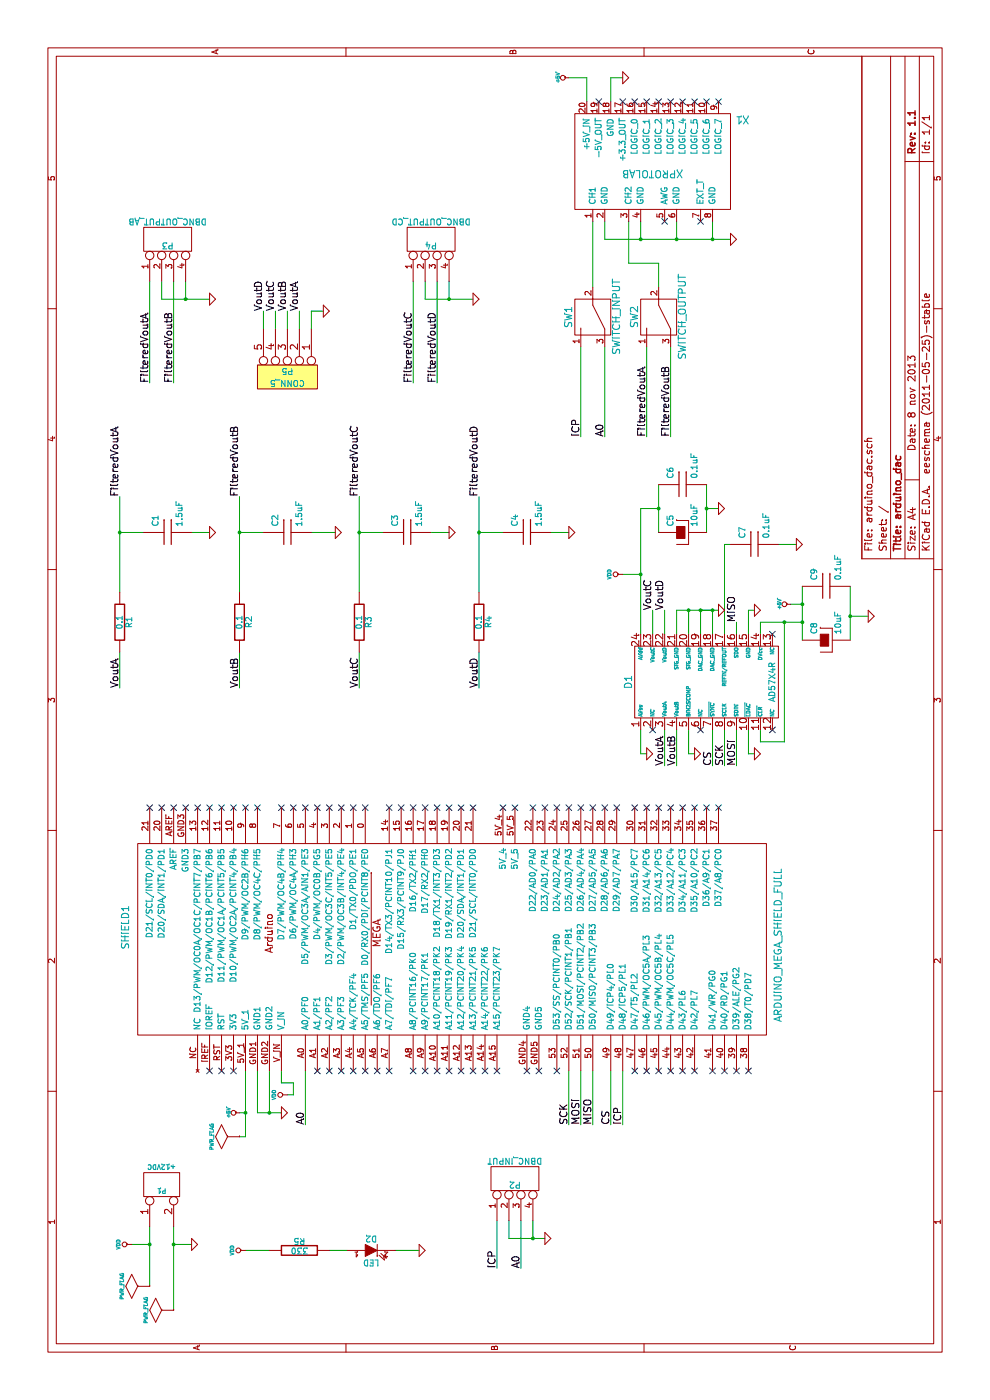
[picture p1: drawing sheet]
EESchema Schematic File Version 2  date Fri 08 Nov 2013 12:42:02 PM EST
LIBS:power
LIBS:device
LIBS:transistors
LIBS:conn
LIBS:linear
LIBS:regul
LIBS:74xx
LIBS:cmos4000
LIBS:adc-dac
LIBS:memory
LIBS:xilinx
LIBS:special
LIBS:microcontrollers
LIBS:dsp
LIBS:microchip
LIBS:analog_switches
LIBS:motorola
LIBS:texas
LIBS:intel
LIBS:audio
LIBS:interface
LIBS:digital-audio
LIBS:philips
LIBS:display
LIBS:cypress
LIBS:siliconi
LIBS:opto
LIBS:atmel
LIBS:contrib
LIBS:valves
LIBS:arduino_dac
LIBS:arduino_dac-cache
EELAYER 25  0
EELAYER END
$Descr A4 11700 8267
encoding utf-8
Sheet 1 1
Title "arduino_dac"
Date "8 nov 2013"
Rev "1.1"
Comp ""
Comment1 ""
Comment2 ""
Comment3 ""
Comment4 ""
$EndDescr
Text Label 9100 2200 0    60   ~ 0
VoutD
Text Label 9100 2300 0    60   ~ 0
VoutC
Text Label 9100 2400 0    60   ~ 0
VoutB
Wire Wire Line
	8950 2200 9100 2200
Wire Wire Line
	8950 2400 9100 2400
Wire Wire Line
	9100 2700 9100 2600
Wire Wire Line
	9100 2600 8950 2600
Wire Wire Line
	8800 5050 8050 5050
Wire Wire Line
	8800 5400 8050 5400
Wire Wire Line
	9300 4950 9850 4950
Wire Wire Line
	1250 2750 1250 2900
Wire Wire Line
	11050 4750 11050 4900
Wire Wire Line
	11050 4900 10850 4900
Connection ~ 9700 5950
Wire Wire Line
	9850 5950 9700 5950
Connection ~ 9700 5350
Wire Wire Line
	9850 5350 9700 5350
Wire Wire Line
	9350 3650 8500 3650
Wire Wire Line
	9350 1450 8500 1450
Connection ~ 9200 3750
Wire Wire Line
	9350 3750 9200 3750
Wire Wire Line
	9200 3950 9200 3550
Wire Wire Line
	9200 3550 9350 3550
Connection ~ 7250 4000
Wire Wire Line
	6750 4000 7550 4000
Connection ~ 7250 2000
Wire Wire Line
	6750 2000 7550 2000
Wire Wire Line
	6250 4000 5950 4000
Wire Wire Line
	6250 2000 5950 2000
Wire Wire Line
	7250 4200 7250 4000
Wire Wire Line
	7250 2200 7250 2000
Wire Wire Line
	7250 4750 7250 4600
Wire Wire Line
	7250 2800 7250 2600
Wire Wire Line
	2750 2350 2650 2350
Wire Wire Line
	2650 2350 2650 2450
Wire Wire Line
	2650 2450 2550 2450
Wire Wire Line
	2550 2450 2550 2400
Wire Wire Line
	6400 5450 6600 5450
Wire Wire Line
	2750 2550 2300 2550
Connection ~ 1350 4450
Wire Wire Line
	1500 4450 1350 4450
Wire Wire Line
	1500 4150 1100 4150
Connection ~ 2400 2050
Wire Wire Line
	2200 2000 2200 2050
Wire Wire Line
	2200 2050 2750 2050
Connection ~ 1300 1250
Wire Wire Line
	950  1250 1450 1250
Connection ~ 7450 5900
Wire Wire Line
	7450 6000 7450 5900
Connection ~ 7450 5500
Wire Wire Line
	7450 5500 7450 5350
Wire Wire Line
	7450 5350 6400 5350
Wire Wire Line
	7250 5500 7650 5500
Wire Wire Line
	6350 7100 6800 7100
Wire Wire Line
	1300 1100 1300 1250
Wire Wire Line
	6400 6350 6500 6350
Wire Wire Line
	6500 6550 5500 6550
Wire Wire Line
	5500 6550 5500 6350
Wire Wire Line
	5500 6350 5600 6350
Wire Wire Line
	6400 6050 7150 6050
Wire Wire Line
	7150 6050 7150 6100
Connection ~ 6600 5950
Wire Wire Line
	6400 5950 6600 5950
Wire Wire Line
	6600 5950 6600 5850
Connection ~ 6600 5750
Wire Wire Line
	6400 5750 6600 5750
Wire Wire Line
	5400 6300 5400 6250
Wire Wire Line
	5400 6250 5600 6250
Wire Wire Line
	5400 5400 5400 5350
Wire Wire Line
	5400 5350 5600 5350
Wire Wire Line
	5600 5950 5300 5950
Wire Wire Line
	5600 6150 5300 6150
Wire Wire Line
	2400 2000 2400 2050
Wire Wire Line
	2750 5200 2300 5200
Wire Wire Line
	2750 4950 2300 4950
Wire Wire Line
	2750 4750 2300 4750
Wire Wire Line
	2750 2150 2400 2150
Wire Wire Line
	2400 2150 2400 2350
Wire Wire Line
	2750 2250 2400 2250
Connection ~ 2400 2250
Wire Wire Line
	2750 4850 2300 4850
Wire Wire Line
	2750 5100 2300 5100
Wire Wire Line
	5600 6050 5300 6050
Wire Wire Line
	6400 6150 6500 6150
Wire Wire Line
	5600 5550 5300 5550
Wire Wire Line
	5600 5750 5400 5750
Wire Wire Line
	5400 5750 5400 5800
Wire Wire Line
	6400 5650 6600 5650
Wire Wire Line
	6600 5650 6600 6000
Wire Wire Line
	6600 5850 6400 5850
Connection ~ 6600 5850
Wire Wire Line
	6400 6250 6600 6250
Wire Wire Line
	6600 6250 6600 6300
Wire Wire Line
	7150 6650 7150 6500
Wire Wire Line
	1300 1450 1300 1600
Wire Wire Line
	6350 6700 6800 6700
Wire Wire Line
	6500 6350 6500 6700
Connection ~ 6500 6700
Connection ~ 6500 6550
Wire Wire Line
	7250 5900 7650 5900
Wire Wire Line
	6550 7250 6550 7100
Connection ~ 6550 7100
Wire Wire Line
	6650 6700 6650 6600
Connection ~ 6650 6700
Wire Wire Line
	750  1450 1450 1450
Connection ~ 1300 1450
Wire Wire Line
	6900 5200 6900 5350
Connection ~ 6900 5350
Wire Wire Line
	1500 4250 1350 4250
Wire Wire Line
	1350 4250 1350 4550
Wire Wire Line
	1500 4350 1100 4350
Wire Wire Line
	5600 5650 5300 5650
Wire Wire Line
	6400 5550 6600 5550
Wire Wire Line
	7250 1750 7250 1600
Wire Wire Line
	7250 3750 7250 3600
Wire Wire Line
	7250 1000 7250 1200
Wire Wire Line
	7250 3000 7250 3200
Wire Wire Line
	6250 1000 5950 1000
Wire Wire Line
	6250 3000 5950 3000
Wire Wire Line
	6750 1000 7550 1000
Connection ~ 7250 1000
Wire Wire Line
	6750 3000 7550 3000
Connection ~ 7250 3000
Wire Wire Line
	9350 1350 9200 1350
Wire Wire Line
	9200 1350 9200 1750
Wire Wire Line
	9350 1550 9200 1550
Connection ~ 9200 1550
Wire Wire Line
	9350 1250 8500 1250
Wire Wire Line
	9350 3450 8500 3450
Wire Wire Line
	9850 5050 9700 5050
Wire Wire Line
	9700 5050 9700 6100
Wire Wire Line
	9850 5650 9700 5650
Connection ~ 9700 5650
Wire Wire Line
	10850 5100 11050 5100
Wire Wire Line
	11050 5100 11050 5200
Wire Wire Line
	1250 2050 1250 2250
Wire Wire Line
	1250 3300 1250 3500
Wire Wire Line
	9850 5250 9500 5250
Wire Wire Line
	9500 5250 9500 5500
Wire Wire Line
	9500 5500 9300 5500
Wire Wire Line
	8800 5600 8050 5600
Wire Wire Line
	8800 4850 8050 4850
Wire Wire Line
	8950 2500 9100 2500
Wire Wire Line
	8950 2300 9100 2300
Text Label 9100 2500 0    60   ~ 0
VoutA
$Comp
L GND #PWR01
U 1 1
P 9100 2700
F 0 "#PWR01" H 9100 2700 30  0001 C CNN
F 1 "GND" H 9100 2630 30  0001 C CNN
	1    9100 2700
	1    0    0    -1  
$EndComp
$Comp
L CONN_5 P5
U 1 1
P 8550 2400
F 0 "P5" V 8500 2400 50  0000 C CNN
F 1 "CONN_5" V 8600 2400 50  0000 C CNN
	1    8550 2400
	-1   0    0    1   
$EndComp
Text Label 8050 5050 0    60   ~ 0
A0
Text Label 8050 4850 0    60   ~ 0
ICP
$Comp
L SPDT SW2
U 1 1
P 9050 5500
F 0 "SW2" H 9050 5700 60  0000 C CNN
F 1 "SWITCH_OUTPUT" H 9050 5300 60  0000 C CNN
	1    9050 5500
	1    0    0    -1  
$EndComp
$Comp
L SPDT SW1
U 1 1
P 9050 4950
F 0 "SW1" H 9050 5150 60  0000 C CNN
F 1 "SWITCH_INPUT" H 9050 4750 60  0000 C CNN
	1    9050 4950
	1    0    0    -1  
$EndComp
$Comp
L VDD #PWR02
U 1 1
P 1250 2050
F 0 "#PWR02" H 1250 2150 30  0001 C CNN
F 1 "VDD" H 1250 2160 30  0000 C CNN
	1    1250 2050
	1    0    0    -1  
$EndComp
$Comp
L GND #PWR03
U 1 1
P 1250 3500
F 0 "#PWR03" H 1250 3500 30  0001 C CNN
F 1 "GND" H 1250 3430 30  0001 C CNN
	1    1250 3500
	1    0    0    -1  
$EndComp
$Comp
L R R5
U 1 1
P 1250 2500
F 0 "R5" V 1330 2500 50  0000 C CNN
F 1 "330" V 1250 2500 50  0000 C CNN
	1    1250 2500
	1    0    0    -1  
$EndComp
$Comp
L LED D2
U 1 1
P 1250 3100
F 0 "D2" H 1250 3200 50  0000 C CNN
F 1 "LED" H 1250 3000 50  0000 C CNN
	1    1250 3100
	0    1    1    0   
$EndComp
$Comp
L +5V #PWR04
U 1 1
P 11050 4750
F 0 "#PWR04" H 11050 4840 20  0001 C CNN
F 1 "+5V" H 11050 4840 30  0000 C CNN
	1    11050 4750
	1    0    0    -1  
$EndComp
$Comp
L GND #PWR05
U 1 1
P 11050 5200
F 0 "#PWR05" H 11050 5200 30  0001 C CNN
F 1 "GND" H 11050 5130 30  0001 C CNN
	1    11050 5200
	1    0    0    -1  
$EndComp
Text Label 8050 5600 0    60   ~ 0
FilteredVoutB
Text Label 8050 5400 0    60   ~ 0
FilteredVoutA
$Comp
L GND #PWR06
U 1 1
P 9700 6100
F 0 "#PWR06" H 9700 6100 30  0001 C CNN
F 1 "GND" H 9700 6030 30  0001 C CNN
	1    9700 6100
	1    0    0    -1  
$EndComp
NoConn ~ 9850 5550
NoConn ~ 9850 5850
NoConn ~ 10850 5000
NoConn ~ 10850 5200
NoConn ~ 10850 5300
NoConn ~ 10850 5400
NoConn ~ 10850 5500
NoConn ~ 10850 5600
NoConn ~ 10850 5700
NoConn ~ 10850 5800
NoConn ~ 10850 5900
NoConn ~ 10850 6000
$Comp
L XPROTOLAB X1
U 1 1
P 10350 5450
F 0 "X1" H 11100 5800 60  0000 C CNN
F 1 "XPROTOLAB" H 10350 5350 60  0000 C CNN
	1    10350 5450
	0    1    1    0   
$EndComp
Text Label 8500 3650 0    60   ~ 0
FilteredVoutD
Text Label 8500 3450 0    60   ~ 0
FilteredVoutC
Text Label 8500 1450 0    60   ~ 0
FilteredVoutB
Text Label 8500 1250 0    60   ~ 0
FilteredVoutA
$Comp
L GND #PWR07
U 1 1
P 9200 3950
F 0 "#PWR07" H 9200 3950 30  0001 C CNN
F 1 "GND" H 9200 3880 30  0001 C CNN
	1    9200 3950
	1    0    0    -1  
$EndComp
$Comp
L GND #PWR08
U 1 1
P 9200 1750
F 0 "#PWR08" H 9200 1750 30  0001 C CNN
F 1 "GND" H 9200 1680 30  0001 C CNN
	1    9200 1750
	1    0    0    -1  
$EndComp
$Comp
L CONN_4 P4
U 1 1
P 9700 3600
F 0 "P4" V 9650 3600 50  0000 C CNN
F 1 "DBNC_OUTPUT_CD" V 9850 3600 50  0000 C CNN
	1    9700 3600
	1    0    0    -1  
$EndComp
$Comp
L CONN_4 P3
U 1 1
P 9700 1400
F 0 "P3" V 9650 1400 50  0000 C CNN
F 1 "DBNC_OUTPUT_AB" V 9850 1400 50  0000 C CNN
	1    9700 1400
	1    0    0    -1  
$EndComp
Text Label 7550 4000 0    60   ~ 0
FilteredVoutD
Text Label 7550 3000 0    60   ~ 0
FilteredVoutC
Text Label 7550 2000 0    60   ~ 0
FilteredVoutB
Text Label 7550 1000 0    60   ~ 0
FilteredVoutA
Text Label 5950 4000 0    60   ~ 0
VoutD
Text Label 5950 3000 0    60   ~ 0
VoutC
Text Label 5950 2000 0    60   ~ 0
VoutB
Text Label 5950 1000 0    60   ~ 0
VoutA
$Comp
L GND #PWR09
U 1 1
P 7250 4750
F 0 "#PWR09" H 7250 4750 30  0001 C CNN
F 1 "GND" H 7250 4680 30  0001 C CNN
	1    7250 4750
	1    0    0    -1  
$EndComp
$Comp
L GND #PWR010
U 1 1
P 7250 3750
F 0 "#PWR010" H 7250 3750 30  0001 C CNN
F 1 "GND" H 7250 3680 30  0001 C CNN
	1    7250 3750
	1    0    0    -1  
$EndComp
$Comp
L GND #PWR011
U 1 1
P 7250 2800
F 0 "#PWR011" H 7250 2800 30  0001 C CNN
F 1 "GND" H 7250 2730 30  0001 C CNN
	1    7250 2800
	1    0    0    -1  
$EndComp
$Comp
L GND #PWR012
U 1 1
P 7250 1750
F 0 "#PWR012" H 7250 1750 30  0001 C CNN
F 1 "GND" H 7250 1680 30  0001 C CNN
	1    7250 1750
	1    0    0    -1  
$EndComp
$Comp
L C C4
U 1 1
P 7250 4400
F 0 "C4" H 7300 4500 50  0000 L CNN
F 1 "1.5uF" H 7300 4300 50  0000 L CNN
	1    7250 4400
	1    0    0    -1  
$EndComp
$Comp
L C C3
U 1 1
P 7250 3400
F 0 "C3" H 7300 3500 50  0000 L CNN
F 1 "1.5uF" H 7300 3300 50  0000 L CNN
	1    7250 3400
	1    0    0    -1  
$EndComp
$Comp
L C C2
U 1 1
P 7250 2400
F 0 "C2" H 7300 2500 50  0000 L CNN
F 1 "1.5uF" H 7300 2300 50  0000 L CNN
	1    7250 2400
	1    0    0    -1  
$EndComp
$Comp
L C C1
U 1 1
P 7250 1400
F 0 "C1" H 7300 1500 50  0000 L CNN
F 1 "1.5uF" H 7300 1300 50  0000 L CNN
	1    7250 1400
	1    0    0    -1  
$EndComp
$Comp
L R R3
U 1 1
P 6500 3000
F 0 "R3" V 6580 3000 50  0000 C CNN
F 1 "0.1" V 6500 3000 50  0000 C CNN
	1    6500 3000
	0    1    1    0   
$EndComp
$Comp
L R R4
U 1 1
P 6500 4000
F 0 "R4" V 6580 4000 50  0000 C CNN
F 1 "0.1" V 6500 4000 50  0000 C CNN
	1    6500 4000
	0    1    1    0   
$EndComp
$Comp
L R R2
U 1 1
P 6500 2000
F 0 "R2" V 6580 2000 50  0000 C CNN
F 1 "0.1" V 6500 2000 50  0000 C CNN
	1    6500 2000
	0    1    1    0   
$EndComp
$Comp
L R R1
U 1 1
P 6500 1000
F 0 "R1" V 6580 1000 50  0000 C CNN
F 1 "0.1" V 6500 1000 50  0000 C CNN
	1    6500 1000
	0    1    1    0   
$EndComp
$Comp
L VDD #PWR013
U 1 1
P 2550 2400
F 0 "#PWR013" H 2550 2500 30  0001 C CNN
F 1 "VDD" H 2550 2510 30  0000 C CNN
	1    2550 2400
	1    0    0    -1  
$EndComp
Text Label 6600 5550 0    60   ~ 0
VoutD
Text Label 6600 5450 0    60   ~ 0
VoutC
Text Label 5300 5650 0    60   ~ 0
VoutB
Text Label 2300 2550 0    60   ~ 0
A0
Text Label 1100 4350 0    60   ~ 0
A0
$Comp
L GND #PWR014
U 1 1
P 1350 4550
F 0 "#PWR014" H 1350 4550 30  0001 C CNN
F 1 "GND" H 1350 4480 30  0001 C CNN
	1    1350 4550
	1    0    0    -1  
$EndComp
Text Label 1100 4150 0    60   ~ 0
ICP
$Comp
L CONN_4 P2
U 1 1
P 1850 4300
F 0 "P2" V 1800 4300 50  0000 C CNN
F 1 "DBNC_INPUT" V 2000 4300 50  0000 C CNN
	1    1850 4300
	1    0    0    -1  
$EndComp
$Comp
L VDD #PWR015
U 1 1
P 6900 5200
F 0 "#PWR015" H 6900 5300 30  0001 C CNN
F 1 "VDD" H 6900 5310 30  0000 C CNN
	1    6900 5200
	1    0    0    -1  
$EndComp
$Comp
L PWR_FLAG #FLG016
U 1 1
P 2200 2000
F 0 "#FLG016" H 2200 2270 30  0001 C CNN
F 1 "PWR_FLAG" H 2200 2230 30  0000 C CNN
	1    2200 2000
	1    0    0    -1  
$EndComp
$Comp
L PWR_FLAG #FLG017
U 1 1
P 750 1450
F 0 "#FLG017" H 750 1720 30  0001 C CNN
F 1 "PWR_FLAG" H 750 1680 30  0000 C CNN
	1    750  1450
	1    0    0    -1  
$EndComp
$Comp
L PWR_FLAG #FLG018
U 1 1
P 950 1250
F 0 "#FLG018" H 950 1520 30  0001 C CNN
F 1 "PWR_FLAG" H 950 1480 30  0000 C CNN
	1    950  1250
	1    0    0    -1  
$EndComp
$Comp
L +5V #PWR019
U 1 1
P 6650 6600
F 0 "#PWR019" H 6650 6690 20  0001 C CNN
F 1 "+5V" H 6650 6690 30  0000 C CNN
	1    6650 6600
	1    0    0    -1  
$EndComp
$Comp
L GND #PWR020
U 1 1
P 6550 7250
F 0 "#PWR020" H 6550 7250 30  0001 C CNN
F 1 "GND" H 6550 7180 30  0001 C CNN
	1    6550 7250
	1    0    0    -1  
$EndComp
$Comp
L GND #PWR021
U 1 1
P 7450 6000
F 0 "#PWR021" H 7450 6000 30  0001 C CNN
F 1 "GND" H 7450 5930 30  0001 C CNN
	1    7450 6000
	1    0    0    -1  
$EndComp
$Comp
L CAPAPOL C8
U 1 1
P 6350 6900
F 0 "C8" H 6400 7000 50  0000 L CNN
F 1 "10uF" H 6400 6800 50  0000 L CNN
	1    6350 6900
	1    0    0    -1  
$EndComp
$Comp
L CAPAPOL C5
U 1 1
P 7250 5700
F 0 "C5" H 7300 5800 50  0000 L CNN
F 1 "10uF" H 7300 5600 50  0000 L CNN
	1    7250 5700
	1    0    0    -1  
$EndComp
$Comp
L C C6
U 1 1
P 7650 5700
F 0 "C6" H 7700 5800 50  0000 L CNN
F 1 "0.1uF" H 7700 5600 50  0000 L CNN
	1    7650 5700
	1    0    0    -1  
$EndComp
$Comp
L C C9
U 1 1
P 6800 6900
F 0 "C9" H 6850 7000 50  0000 L CNN
F 1 "0.1uF" H 6850 6800 50  0000 L CNN
	1    6800 6900
	1    0    0    -1  
$EndComp
$Comp
L VDD #PWR022
U 1 1
P 1300 1100
F 0 "#PWR022" H 1300 1200 30  0001 C CNN
F 1 "VDD" H 1300 1210 30  0000 C CNN
	1    1300 1100
	1    0    0    -1  
$EndComp
$Comp
L GND #PWR023
U 1 1
P 1300 1600
F 0 "#PWR023" H 1300 1600 30  0001 C CNN
F 1 "GND" H 1300 1530 30  0001 C CNN
	1    1300 1600
	1    0    0    -1  
$EndComp
$Comp
L CONN_2 P1
U 1 1
P 1800 1350
F 0 "P1" V 1750 1350 40  0000 C CNN
F 1 "+12VDC" V 1950 1350 40  0000 C CNN
	1    1800 1350
	1    0    0    -1  
$EndComp
NoConn ~ 4950 4750
NoConn ~ 4950 4650
NoConn ~ 4950 4550
NoConn ~ 4950 4450
NoConn ~ 2750 1850
$Comp
L GND #PWR024
U 1 1
P 7150 6650
F 0 "#PWR024" H 7150 6650 30  0001 C CNN
F 1 "GND" H 7150 6580 30  0001 C CNN
	1    7150 6650
	1    0    0    -1  
$EndComp
$Comp
L C C7
U 1 1
P 7150 6300
F 0 "C7" H 7200 6400 50  0000 L CNN
F 1 "0.1uF" H 7200 6200 50  0000 L CNN
	1    7150 6300
	1    0    0    -1  
$EndComp
$Comp
L GND #PWR025
U 1 1
P 6600 6300
F 0 "#PWR025" H 6600 6300 30  0001 C CNN
F 1 "GND" H 6600 6230 30  0001 C CNN
	1    6600 6300
	1    0    0    -1  
$EndComp
$Comp
L GND #PWR026
U 1 1
P 6600 6000
F 0 "#PWR026" H 6600 6000 30  0001 C CNN
F 1 "GND" H 6600 5930 30  0001 C CNN
	1    6600 6000
	1    0    0    -1  
$EndComp
$Comp
L GND #PWR027
U 1 1
P 5400 6300
F 0 "#PWR027" H 5400 6300 30  0001 C CNN
F 1 "GND" H 5400 6230 30  0001 C CNN
	1    5400 6300
	1    0    0    -1  
$EndComp
$Comp
L GND #PWR028
U 1 1
P 5400 5800
F 0 "#PWR028" H 5400 5800 30  0001 C CNN
F 1 "GND" H 5400 5730 30  0001 C CNN
	1    5400 5800
	1    0    0    -1  
$EndComp
$Comp
L GND #PWR029
U 1 1
P 5400 5400
F 0 "#PWR029" H 5400 5400 30  0001 C CNN
F 1 "GND" H 5400 5330 30  0001 C CNN
	1    5400 5400
	1    0    0    -1  
$EndComp
NoConn ~ 6400 6450
NoConn ~ 5600 6450
NoConn ~ 5600 5850
NoConn ~ 5600 5450
Text Label 5300 5550 0    60   ~ 0
VoutA
Text Label 5300 5950 0    60   ~ 0
CS
Text Label 6500 6150 0    60   ~ 0
MISO
Text Label 5300 6150 0    60   ~ 0
MOSI
Text Label 5300 6050 0    60   ~ 0
SCK
$Comp
L AD57X4R D1
U 1 1
P 6000 5900
F 0 "D1" H 6000 6550 60  0000 C CNN
F 1 "AD57X4R" H 6000 5350 50  0000 C CNN
	1    6000 5900
	1    0    0    -1  
$EndComp
NoConn ~ 4950 2050
Text Label 2300 5200 0    60   ~ 0
ICP
Text Label 2300 5100 0    60   ~ 0
CS
Text Label 2300 4950 0    60   ~ 0
MISO
Text Label 2300 4850 0    60   ~ 0
MOSI
Text Label 2300 4750 0    60   ~ 0
SCK
NoConn ~ 4950 2350
NoConn ~ 4950 2450
NoConn ~ 4950 4850
NoConn ~ 4950 4950
NoConn ~ 4950 5050
NoConn ~ 4950 5150
NoConn ~ 4950 5300
NoConn ~ 4950 5400
NoConn ~ 4950 5500
NoConn ~ 4950 5600
NoConn ~ 4950 5700
NoConn ~ 4950 5800
NoConn ~ 4950 5900
NoConn ~ 4950 6000
NoConn ~ 2750 6250
NoConn ~ 2750 6150
NoConn ~ 2750 4400
NoConn ~ 2750 4500
NoConn ~ 2750 4650
NoConn ~ 4950 4200
NoConn ~ 4950 4300
NoConn ~ 2750 5300
NoConn ~ 2750 5400
NoConn ~ 2750 5500
NoConn ~ 2750 5600
NoConn ~ 2750 5700
NoConn ~ 2750 5800
NoConn ~ 2750 5950
NoConn ~ 2750 6050
NoConn ~ 4950 3950
NoConn ~ 4950 3850
NoConn ~ 4950 3750
NoConn ~ 4950 3650
NoConn ~ 4950 3550
NoConn ~ 4950 3450
NoConn ~ 4950 3350
NoConn ~ 4950 3250
NoConn ~ 4950 3050
NoConn ~ 4950 2950
NoConn ~ 4950 2850
NoConn ~ 4950 2750
NoConn ~ 4950 2650
NoConn ~ 4950 2550
NoConn ~ 4950 2150
NoConn ~ 4950 1950
NoConn ~ 4950 1850
NoConn ~ 4950 1750
NoConn ~ 4950 1650
NoConn ~ 4950 1550
NoConn ~ 4950 1450
NoConn ~ 4950 1350
NoConn ~ 4950 1250
NoConn ~ 2750 4050
NoConn ~ 2750 4150
NoConn ~ 2750 3950
NoConn ~ 2750 3850
NoConn ~ 2750 3750
NoConn ~ 2750 3650
NoConn ~ 2750 3550
NoConn ~ 2750 3450
NoConn ~ 2750 3250
NoConn ~ 2750 3150
NoConn ~ 2750 3050
NoConn ~ 2750 2950
NoConn ~ 2750 2850
NoConn ~ 2750 2750
NoConn ~ 2750 2650
NoConn ~ 2750 1950
NoConn ~ 2750 1750
$Comp
L +5V #PWR030
U 1 1
P 2400 2000
F 0 "#PWR030" H 2400 2090 20  0001 C CNN
F 1 "+5V" H 2400 2090 30  0000 C CNN
	1    2400 2000
	1    0    0    -1  
$EndComp
$Comp
L GND #PWR031
U 1 1
P 2400 2350
F 0 "#PWR031" H 2400 2350 30  0001 C CNN
F 1 "GND" H 2400 2280 30  0001 C CNN
	1    2400 2350
	1    0    0    -1  
$EndComp
$Comp
L ARDUINO_MEGA_SHIELD_FULL SHIELD1
U 1 1
P 3900 3800
F 0 "SHIELD1" H 3950 6550 60  0000 C CNN
F 1 "ARDUINO_MEGA_SHIELD_FULL" H 3800 1100 60  0000 C CNN
	1    3900 3800
	1    0    0    -1  
$EndComp
$EndSCHEMATC
